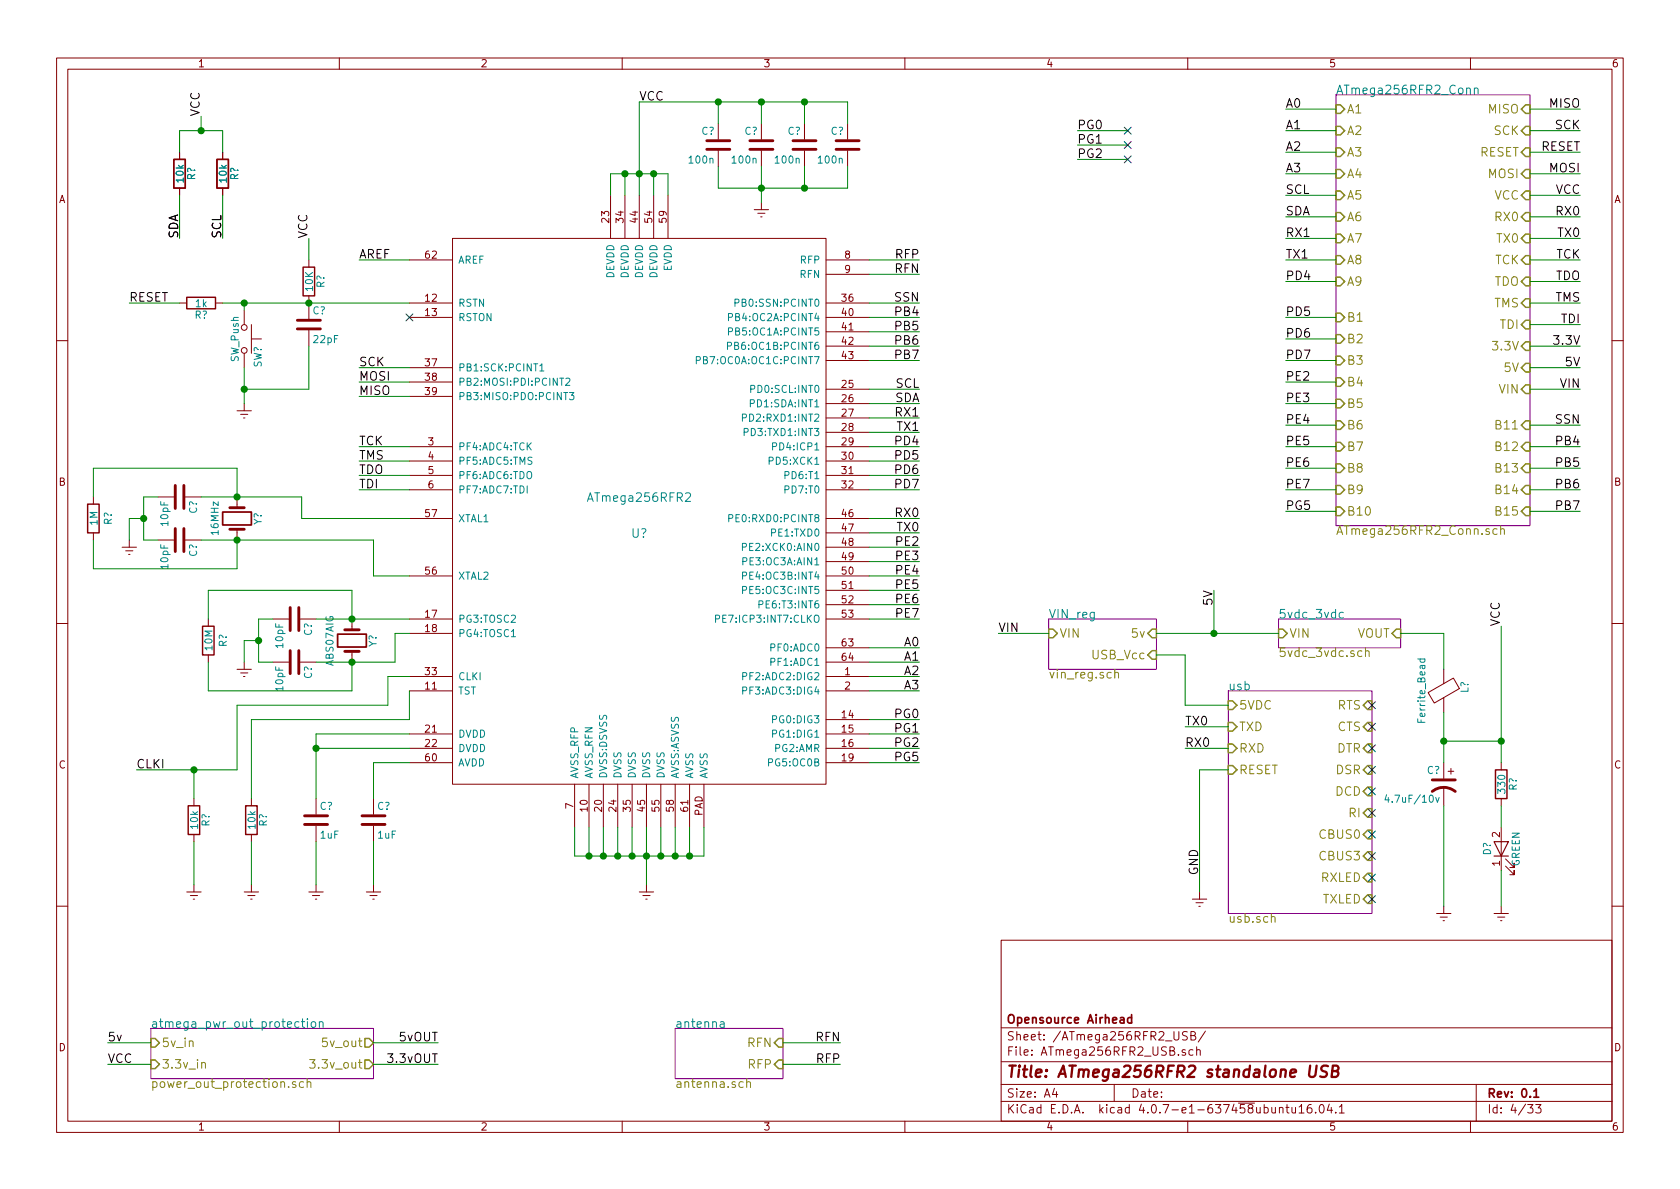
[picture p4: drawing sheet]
EESchema Schematic File Version 2
LIBS:airhead_ecu-rescue
LIBS:power
LIBS:device
LIBS:transistors
LIBS:conn
LIBS:linear
LIBS:regul
LIBS:74xx
LIBS:cmos4000
LIBS:adc-dac
LIBS:memory
LIBS:xilinx
LIBS:microcontrollers
LIBS:dsp
LIBS:microchip
LIBS:analog_switches
LIBS:motorola
LIBS:texas
LIBS:intel
LIBS:audio
LIBS:interface
LIBS:digital-audio
LIBS:philips
LIBS:display
LIBS:cypress
LIBS:siliconi
LIBS:opto
LIBS:atmel
LIBS:contrib
LIBS:valves
LIBS:L9484
LIBS:VB525SP-E
LIBS:LMZ21701
LIBS:Mini50p12
LIBS:SI8610BC-B-IS
LIBS:MAX6575LZUT+T
LIBS:SI8380P-IU
LIBS:Rect10si
LIBS:AEDR-8710-102
LIBS:MPXA4250AC6U
LIBS:MPXA6115AC6U
LIBS:CC2540T
LIBS:icsp
LIBS:MCP2561
LIBS:switches
LIBS:tom_kicad
LIBS:2450bm14e0003
LIBS:ftdi
LIBS:LMZ20502
LIBS:MIC45205
LIBS:usbulc6-2m6
LIBS:ESD7004
LIBS:VNQ5027AKTR-E
LIBS:BSC072N03LD-G
LIBS:SI8620BC-B-IS
LIBS:LMV822IQ2T
LIBS:NTB0101AGWH
LIBS:TLC6C598PWR
LIBS:10si_rect
LIBS:Mini50p16
LIBS:LM2903Q2T
LIBS:airhead_ecu-cache
EELAYER 25 0
EELAYER END
$Descr A4 11693 8268
encoding utf-8
Sheet 4 33
Title "ATmega256RFR2 standalone USB"
Date ""
Rev "0.1"
Comp "Opensource Airhead"
Comment1 ""
Comment2 ""
Comment3 ""
Comment4 ""
$EndDescr
$Comp
L R R?
U 1 1
P 1250 1200
F 0 "R?" V 1330 1200 50  0000 C CNN
F 1 "10k" V 1250 1200 50  0000 C CNN
F 2 "" V 1180 1200 30  0000 C CNN
F 3 "" H 1250 1200 30  0000 C CNN
	1    1250 1200
	1    0    0    -1  
$EndComp
$Comp
L R R?
U 1 1
P 1550 1200
F 0 "R?" V 1630 1200 50  0000 C CNN
F 1 "10k" V 1550 1200 50  0000 C CNN
F 2 "" V 1480 1200 30  0000 C CNN
F 3 "" H 1550 1200 30  0000 C CNN
	1    1550 1200
	1    0    0    -1  
$EndComp
Text Label 1250 1650 1    60   ~ 0
SDA
Text Label 1550 1650 1    60   ~ 0
SCL
$Comp
L R R?
U 1 1
P 1250 1200
F 0 "R?" V 1330 1200 50  0000 C CNN
F 1 "10k" V 1250 1200 50  0000 C CNN
F 2 "" V 1180 1200 30  0000 C CNN
F 3 "" H 1250 1200 30  0000 C CNN
	1    1250 1200
	1    0    0    -1  
$EndComp
$Comp
L R R?
U 1 1
P 1550 1200
F 0 "R?" V 1630 1200 50  0000 C CNN
F 1 "10k" V 1550 1200 50  0000 C CNN
F 2 "" V 1480 1200 30  0000 C CNN
F 3 "" H 1550 1200 30  0000 C CNN
	1    1550 1200
	1    0    0    -1  
$EndComp
Text Label 1250 1650 1    60   ~ 0
SDA
Text Label 1550 1650 1    60   ~ 0
SCL
$Comp
L ATmega256RFR2 U?
U 1 1
P 4450 3550
F 0 "U?" H 4450 3400 60  0000 C CNN
F 1 "ATmega256RFR2" H 4450 3650 60  0000 C CNN
F 2 "" H 4450 3550 60  0000 C CNN
F 3 "" H 4450 3550 60  0000 C CNN
	1    4450 3550
	1    0    0    -1  
$EndComp
$Comp
L C C?
U 1 1
P 5600 1000
F 0 "C?" H 5625 1100 50  0000 L CNN
F 1 "100n" H 5625 900 50  0000 L CNN
F 2 "" H 5638 850 50  0001 C CNN
F 3 "" H 5600 1000 50  0001 C CNN
	1    5600 1000
	-1   0    0    -1  
$EndComp
$Comp
L C C?
U 1 1
P 5300 1000
F 0 "C?" H 5325 1100 50  0000 L CNN
F 1 "100n" H 5325 900 50  0000 L CNN
F 2 "" H 5338 850 50  0001 C CNN
F 3 "" H 5300 1000 50  0001 C CNN
	1    5300 1000
	-1   0    0    -1  
$EndComp
$Comp
L C C?
U 1 1
P 5000 1000
F 0 "C?" H 5025 1100 50  0000 L CNN
F 1 "100n" H 5025 900 50  0000 L CNN
F 2 "" H 5038 850 50  0001 C CNN
F 3 "" H 5000 1000 50  0001 C CNN
	1    5000 1000
	-1   0    0    -1  
$EndComp
$Comp
L C C?
U 1 1
P 5900 1000
F 0 "C?" H 5925 1100 50  0000 L CNN
F 1 "100n" H 5925 900 50  0000 L CNN
F 2 "" H 5938 850 50  0001 C CNN
F 3 "" H 5900 1000 50  0001 C CNN
	1    5900 1000
	-1   0    0    -1  
$EndComp
$Comp
L Earth #PWR?
U 1 1
P 5300 1400
F 0 "#PWR?" H 5300 1150 50  0001 C CNN
F 1 "Earth" H 5300 1250 50  0001 C CNN
F 2 "" H 5300 1400 50  0001 C CNN
F 3 "" H 5300 1400 50  0001 C CNN
	1    5300 1400
	1    0    0    -1  
$EndComp
$Comp
L Earth #PWR?
U 1 1
P 4500 6150
F 0 "#PWR?" H 4500 5900 50  0001 C CNN
F 1 "Earth" H 4500 6000 50  0001 C CNN
F 2 "" H 4500 6150 50  0001 C CNN
F 3 "" H 4500 6150 50  0001 C CNN
	1    4500 6150
	1    0    0    -1  
$EndComp
$Comp
L Crystal Y?
U 1 1
P 1650 3600
F 0 "Y?" H 1650 3750 50  0000 C CNN
F 1 "16MHz" H 1650 3450 50  0000 C CNN
F 2 "" H 1650 3600 60  0000 C CNN
F 3 "" H 1650 3600 60  0000 C CNN
	1    1650 3600
	0    1    1    0   
$EndComp
$Comp
L C C?
U 1 1
P 1250 3450
F 0 "C?" H 1275 3550 50  0000 L CNN
F 1 "10pF" H 1275 3350 50  0000 L CNN
F 2 "" H 1288 3300 30  0000 C CNN
F 3 "" H 1250 3450 60  0000 C CNN
	1    1250 3450
	0    1    1    0   
$EndComp
$Comp
L C C?
U 1 1
P 1250 3750
F 0 "C?" H 1275 3850 50  0000 L CNN
F 1 "10pF" H 1275 3650 50  0000 L CNN
F 2 "" H 1288 3600 30  0000 C CNN
F 3 "" H 1250 3750 60  0000 C CNN
	1    1250 3750
	0    1    1    0   
$EndComp
$Comp
L R R?
U 1 1
P 650 3600
F 0 "R?" V 750 3600 50  0000 C CNN
F 1 "1M" V 650 3600 50  0000 C CNN
F 2 "" V 580 3600 30  0000 C CNN
F 3 "" H 650 3600 30  0000 C CNN
	1    650  3600
	1    0    0    -1  
$EndComp
$Comp
L Earth #PWR?
U 1 1
P 900 3750
F 0 "#PWR?" H 900 3500 50  0001 C CNN
F 1 "Earth" H 900 3600 50  0001 C CNN
F 2 "" H 900 3750 50  0001 C CNN
F 3 "" H 900 3750 50  0001 C CNN
	1    900  3750
	1    0    0    -1  
$EndComp
$Comp
L C C?
U 1 1
P 2600 5700
F 0 "C?" H 2625 5800 50  0000 L CNN
F 1 "1uF" H 2625 5600 50  0000 L CNN
F 2 "" H 2638 5550 50  0001 C CNN
F 3 "" H 2600 5700 50  0001 C CNN
	1    2600 5700
	1    0    0    -1  
$EndComp
$Comp
L C C?
U 1 1
P 2200 5700
F 0 "C?" H 2225 5800 50  0000 L CNN
F 1 "1uF" H 2225 5600 50  0000 L CNN
F 2 "" H 2238 5550 50  0001 C CNN
F 3 "" H 2200 5700 50  0001 C CNN
	1    2200 5700
	1    0    0    -1  
$EndComp
$Comp
L Earth #PWR?
U 1 1
P 2600 6150
F 0 "#PWR?" H 2600 5900 50  0001 C CNN
F 1 "Earth" H 2600 6000 50  0001 C CNN
F 2 "" H 2600 6150 50  0001 C CNN
F 3 "" H 2600 6150 50  0001 C CNN
	1    2600 6150
	1    0    0    -1  
$EndComp
$Comp
L Earth #PWR?
U 1 1
P 2200 6150
F 0 "#PWR?" H 2200 5900 50  0001 C CNN
F 1 "Earth" H 2200 6000 50  0001 C CNN
F 2 "" H 2200 6150 50  0001 C CNN
F 3 "" H 2200 6150 50  0001 C CNN
	1    2200 6150
	1    0    0    -1  
$EndComp
$Comp
L R R?
U 1 1
P 1750 5700
F 0 "R?" V 1830 5700 50  0000 C CNN
F 1 "10k" V 1750 5700 50  0000 C CNN
F 2 "" V 1680 5700 50  0001 C CNN
F 3 "" H 1750 5700 50  0001 C CNN
	1    1750 5700
	1    0    0    -1  
$EndComp
$Comp
L R R?
U 1 1
P 1350 5700
F 0 "R?" V 1430 5700 50  0000 C CNN
F 1 "10k" V 1350 5700 50  0000 C CNN
F 2 "" V 1280 5700 50  0001 C CNN
F 3 "" H 1350 5700 50  0001 C CNN
	1    1350 5700
	1    0    0    -1  
$EndComp
$Comp
L Earth #PWR?
U 1 1
P 1750 6150
F 0 "#PWR?" H 1750 5900 50  0001 C CNN
F 1 "Earth" H 1750 6000 50  0001 C CNN
F 2 "" H 1750 6150 50  0001 C CNN
F 3 "" H 1750 6150 50  0001 C CNN
	1    1750 6150
	1    0    0    -1  
$EndComp
$Comp
L Earth #PWR?
U 1 1
P 1350 6150
F 0 "#PWR?" H 1350 5900 50  0001 C CNN
F 1 "Earth" H 1350 6000 50  0001 C CNN
F 2 "" H 1350 6150 50  0001 C CNN
F 3 "" H 1350 6150 50  0001 C CNN
	1    1350 6150
	1    0    0    -1  
$EndComp
Text Label 950  5350 0    60   ~ 0
CLKI
$Comp
L Crystal Y?
U 1 1
P 2450 4450
F 0 "Y?" H 2450 4600 50  0000 C CNN
F 1 "ABS07AIG" H 2450 4300 50  0000 C CNN
F 2 "" H 2450 4450 60  0000 C CNN
F 3 "" H 2450 4450 60  0000 C CNN
	1    2450 4450
	0    1    1    0   
$EndComp
$Comp
L C C?
U 1 1
P 2050 4300
F 0 "C?" H 2075 4400 50  0000 L CNN
F 1 "10pF" H 2075 4200 50  0000 L CNN
F 2 "" H 2088 4150 30  0000 C CNN
F 3 "" H 2050 4300 60  0000 C CNN
	1    2050 4300
	0    1    1    0   
$EndComp
$Comp
L C C?
U 1 1
P 2050 4600
F 0 "C?" H 2075 4700 50  0000 L CNN
F 1 "10pF" H 2075 4500 50  0000 L CNN
F 2 "" H 2088 4450 30  0000 C CNN
F 3 "" H 2050 4600 60  0000 C CNN
	1    2050 4600
	0    1    1    0   
$EndComp
$Comp
L R R?
U 1 1
P 1450 4450
F 0 "R?" V 1550 4450 50  0000 C CNN
F 1 "10M" V 1450 4450 50  0000 C CNN
F 2 "" V 1380 4450 30  0000 C CNN
F 3 "" H 1450 4450 30  0000 C CNN
	1    1450 4450
	1    0    0    -1  
$EndComp
$Comp
L Earth #PWR?
U 1 1
P 1700 4600
F 0 "#PWR?" H 1700 4350 50  0001 C CNN
F 1 "Earth" H 1700 4450 50  0001 C CNN
F 2 "" H 1700 4600 50  0001 C CNN
F 3 "" H 1700 4600 50  0001 C CNN
	1    1700 4600
	1    0    0    -1  
$EndComp
Text Label 5850 7250 2    60   ~ 0
RFN
Text Label 5850 7400 2    60   ~ 0
RFP
Text Label 6400 1800 2    60   ~ 0
RFP
Text Label 6400 1900 2    60   ~ 0
RFN
Text Label 2500 2750 0    60   ~ 0
MISO
Text Label 2500 2650 0    60   ~ 0
MOSI
Text Label 2500 2550 0    60   ~ 0
SCK
Text Label 2500 3100 0    60   ~ 0
TCK
Text Label 2500 3200 0    60   ~ 0
TMS
Text Label 2500 3300 0    60   ~ 0
TDO
Text Label 2500 3400 0    60   ~ 0
TDI
$Sheet
S 8550 4800 1000 1550
U 5970A441
F0 "usb" 60
F1 "usb.sch" 60
F2 "5VDC" I L 8550 4900 60 
F3 "TXD" I L 8550 5050 60 
F4 "RXD" I L 8550 5200 60 
F5 "RTS" I R 9550 4900 60 
F6 "CTS" I R 9550 5050 60 
F7 "DTR" I R 9550 5200 60 
F8 "DSR" I R 9550 5350 60 
F9 "DCD" I R 9550 5500 60 
F10 "RI" I R 9550 5650 60 
F11 "CBUS0" I R 9550 5800 60 
F12 "CBUS3" I R 9550 5950 60 
F13 "RXLED" I R 9550 6100 60 
F14 "TXLED" I R 9550 6250 60 
F15 "RESET" I L 8550 5350 60 
$EndSheet
NoConn ~ 9550 4900
NoConn ~ 9550 5050
NoConn ~ 9550 5200
NoConn ~ 9550 5350
NoConn ~ 9550 5500
NoConn ~ 9550 5650
NoConn ~ 9550 5800
NoConn ~ 9550 5950
NoConn ~ 9550 6100
NoConn ~ 9550 6250
$Sheet
S 8900 4300 850  200 
U 597189AE
F0 "5vdc_3vdc" 60
F1 "5vdc_3vdc.sch" 60
F2 "VIN" I L 8900 4400 60 
F3 "VOUT" I R 9750 4400 60 
$EndSheet
Text Label 6400 3600 2    60   ~ 0
RX0
Text Label 6400 3700 2    60   ~ 0
TX0
Text Label 8250 5050 0    60   ~ 0
TX0
Text Label 8250 5200 0    60   ~ 0
RX0
Text Label 4450 700  0    60   ~ 0
VCC
Text Label 900  2100 0    60   ~ 0
RESET
$Comp
L R R?
U 1 1
P 2150 1950
F 0 "R?" V 2230 1950 50  0000 C CNN
F 1 "10K" V 2150 1950 50  0000 C CNN
F 2 "" V 2080 1950 50  0001 C CNN
F 3 "" H 2150 1950 50  0001 C CNN
	1    2150 1950
	1    0    0    -1  
$EndComp
Text Label 2150 1650 1    60   ~ 0
VCC
$Comp
L Ferrite_Bead L?
U 1 1
P 10050 4800
F 0 "L?" V 9900 4825 50  0000 C CNN
F 1 "Ferrite_Bead" V 10200 4800 50  0000 C CNN
F 2 "" V 9980 4800 50  0001 C CNN
F 3 "" H 10050 4800 50  0001 C CNN
	1    10050 4800
	-1   0    0    -1  
$EndComp
$Comp
L CP1 C?
U 1 1
P 10050 5450
F 0 "C?" H 10075 5550 50  0000 L CNN
F 1 "4.7uF/10v" H 10075 5350 50  0000 L CNN
F 2 "" H 10050 5450 50  0001 C CNN
F 3 "" H 10050 5450 50  0001 C CNN
	1    10050 5450
	-1   0    0    -1  
$EndComp
$Comp
L Earth #PWR?
U 1 1
P 10050 6300
F 0 "#PWR?" H 10050 6050 50  0001 C CNN
F 1 "Earth" H 10050 6150 50  0001 C CNN
F 2 "" H 10050 6300 50  0001 C CNN
F 3 "" H 10050 6300 50  0001 C CNN
	1    10050 6300
	-1   0    0    -1  
$EndComp
$Comp
L R R?
U 1 1
P 10450 5450
F 0 "R?" V 10530 5450 50  0000 C CNN
F 1 "330" V 10450 5450 50  0000 C CNN
F 2 "" V 10380 5450 50  0001 C CNN
F 3 "" H 10450 5450 50  0001 C CNN
	1    10450 5450
	1    0    0    -1  
$EndComp
$Comp
L LED-RESCUE-airhead_ecu D?
U 1 1
P 10450 5900
AR Path="/59727E25" Ref="D?"  Part="1" 
AR Path="/597003E2/59727E25" Ref="D?"  Part="1" 
F 0 "D?" H 10450 6000 50  0000 C CNN
F 1 "GREEN" H 10450 5800 50  0000 C CNN
F 2 "" H 10450 5900 50  0001 C CNN
F 3 "" H 10450 5900 50  0001 C CNN
	1    10450 5900
	0    -1   -1   0   
$EndComp
$Comp
L Earth #PWR?
U 1 1
P 10450 6300
F 0 "#PWR?" H 10450 6050 50  0001 C CNN
F 1 "Earth" H 10450 6150 50  0001 C CNN
F 2 "" H 10450 6300 50  0001 C CNN
F 3 "" H 10450 6300 50  0001 C CNN
	1    10450 6300
	1    0    0    -1  
$EndComp
$Comp
L SW_Push SW?
U 1 1
P 1700 2350
F 0 "SW?" H 1750 2450 50  0000 L CNN
F 1 "SW_Push" H 1700 2290 50  0000 C CNN
F 2 "" H 1700 2550 50  0001 C CNN
F 3 "" H 1700 2550 50  0001 C CNN
	1    1700 2350
	0    1    1    0   
$EndComp
$Comp
L Earth #PWR?
U 1 1
P 1700 2800
F 0 "#PWR?" H 1700 2550 50  0001 C CNN
F 1 "Earth" H 1700 2650 50  0001 C CNN
F 2 "" H 1700 2800 50  0001 C CNN
F 3 "" H 1700 2800 50  0001 C CNN
	1    1700 2800
	1    0    0    -1  
$EndComp
NoConn ~ 2850 2200
Text Label 2500 1800 0    60   ~ 0
AREF
Text Label 6400 2100 2    60   ~ 0
SSN
Text Label 6400 2200 2    60   ~ 0
PB4
Text Label 6400 2300 2    60   ~ 0
PB5
Text Label 6400 2400 2    60   ~ 0
PB6
Text Label 6400 2500 2    60   ~ 0
PB7
Text Label 6400 2700 2    60   ~ 0
SCL
Text Label 6400 2800 2    60   ~ 0
SDA
Text Label 6400 2900 2    60   ~ 0
RX1
Text Label 6400 3000 2    60   ~ 0
TX1
Text Label 6400 3100 2    60   ~ 0
PD4
Text Label 6400 3200 2    60   ~ 0
PD5
Text Label 6400 3300 2    60   ~ 0
PD6
Text Label 6400 3400 2    60   ~ 0
PD7
Text Label 6400 3800 2    60   ~ 0
PE2
Text Label 6400 3900 2    60   ~ 0
PE3
Text Label 6400 4000 2    60   ~ 0
PE4
Text Label 6400 4100 2    60   ~ 0
PE5
Text Label 6400 4200 2    60   ~ 0
PE6
Text Label 6400 4300 2    60   ~ 0
PE7
Text Label 6400 4500 2    60   ~ 0
A0
Text Label 6400 4600 2    60   ~ 0
A1
Text Label 6400 4700 2    60   ~ 0
A2
Text Label 6400 4800 2    60   ~ 0
A3
Text Label 6400 5000 2    60   ~ 0
PG0
Text Label 6400 5100 2    60   ~ 0
PG1
Text Label 6400 5200 2    60   ~ 0
PG2
Text Label 6400 5300 2    60   ~ 0
PG5
$Comp
L C C?
U 1 1
P 2150 2250
F 0 "C?" H 2175 2350 50  0000 L CNN
F 1 "22pF" H 2175 2150 50  0000 L CNN
F 2 "" H 2188 2100 50  0001 C CNN
F 3 "" H 2150 2250 50  0001 C CNN
	1    2150 2250
	1    0    0    -1  
$EndComp
Text Label 10450 4350 1    60   ~ 0
VCC
$Sheet
S 1050 7150 1550 350 
U 598160FB
F0 "atmega_pwr_out_protection" 60
F1 "power_out_protection.sch" 60
F2 "5v_in" I L 1050 7250 60 
F3 "5v_out" O R 2600 7250 60 
F4 "3.3v_in" I L 1050 7400 60 
F5 "3.3v_out" O R 2600 7400 60 
$EndSheet
Text Label 750  7400 0    60   ~ 0
VCC
Text Label 750  7250 0    60   ~ 0
5v
Text Label 3050 7250 2    60   ~ 0
5vOUT
Text Label 3050 7400 2    60   ~ 0
3.3vOUT
$Sheet
S 4700 7150 750  350 
U 598181D1
F0 "antenna" 60
F1 "antenna.sch" 60
F2 "RFN" I R 5450 7250 60 
F3 "RFP" I R 5450 7400 60 
$EndSheet
$Comp
L Earth #PWR?
U 1 1
P 8350 6200
F 0 "#PWR?" H 8350 5950 50  0001 C CNN
F 1 "Earth" H 8350 6050 50  0001 C CNN
F 2 "" H 8350 6200 50  0001 C CNN
F 3 "" H 8350 6200 50  0001 C CNN
	1    8350 6200
	1    0    0    -1  
$EndComp
Text Label 8350 5900 3    60   ~ 0
GND
Wire Wire Line
	1250 1650 1250 1350
Wire Wire Line
	1550 1650 1550 1350
Wire Wire Line
	1250 1050 1250 900 
Wire Wire Line
	1250 900  1550 900 
Wire Wire Line
	1550 900  1550 1050
Wire Wire Line
	1400 900  1400 800 
Connection ~ 1400 900 
Wire Wire Line
	5900 1300 5900 1150
Wire Wire Line
	5000 1300 5900 1300
Wire Wire Line
	5000 1300 5000 1150
Wire Wire Line
	5600 1150 5600 1300
Connection ~ 5600 1300
Wire Wire Line
	5300 1150 5300 1400
Connection ~ 5300 1300
Wire Wire Line
	5900 700  5900 850 
Wire Wire Line
	4450 700  5900 700 
Wire Wire Line
	5000 700  5000 850 
Wire Wire Line
	5300 700  5300 850 
Connection ~ 5300 700 
Wire Wire Line
	5600 850  5600 700 
Connection ~ 5600 700 
Wire Wire Line
	4450 700  4450 1350
Connection ~ 5000 700 
Wire Wire Line
	4250 1200 4650 1200
Wire Wire Line
	4650 1200 4650 1350
Connection ~ 4450 1200
Wire Wire Line
	4250 1200 4250 1350
Wire Wire Line
	4550 1200 4550 1350
Connection ~ 4550 1200
Wire Wire Line
	4350 1200 4350 1350
Connection ~ 4350 1200
Wire Wire Line
	4500 5750 4500 6150
Wire Wire Line
	4300 5950 4300 5750
Wire Wire Line
	4000 5950 4900 5950
Connection ~ 4400 5950
Wire Wire Line
	4600 5950 4600 5750
Connection ~ 4500 5950
Wire Wire Line
	4200 5750 4200 5950
Connection ~ 4300 5950
Wire Wire Line
	4100 5750 4100 5950
Connection ~ 4200 5950
Wire Wire Line
	4000 5750 4000 5950
Connection ~ 4100 5950
Wire Wire Line
	4700 5950 4700 5750
Connection ~ 4600 5950
Wire Wire Line
	4800 5950 4800 5750
Connection ~ 4700 5950
Wire Wire Line
	4900 5950 4900 5750
Connection ~ 4800 5950
Wire Wire Line
	4400 5750 4400 5950
Connection ~ 1650 3450
Connection ~ 1650 3750
Wire Wire Line
	650  3450 650  3250
Wire Wire Line
	650  3250 1650 3250
Wire Wire Line
	1650 3250 1650 3450
Wire Wire Line
	650  3750 650  3950
Wire Wire Line
	650  3950 1650 3950
Wire Wire Line
	1650 3950 1650 3750
Wire Wire Line
	1100 3450 1000 3450
Wire Wire Line
	1000 3450 1000 3750
Wire Wire Line
	1000 3750 1100 3750
Wire Wire Line
	900  3600 1000 3600
Connection ~ 1000 3600
Wire Wire Line
	900  3600 900  3750
Wire Wire Line
	2850 5300 2600 5300
Wire Wire Line
	2600 5300 2600 5550
Wire Wire Line
	2600 5850 2600 6150
Wire Wire Line
	2850 5200 2200 5200
Wire Wire Line
	2200 5100 2200 5550
Wire Wire Line
	2850 5100 2200 5100
Connection ~ 2200 5200
Wire Wire Line
	2200 5850 2200 6150
Wire Wire Line
	2850 4800 2850 5000
Wire Wire Line
	2850 5000 1750 5000
Wire Wire Line
	1750 5000 1750 5550
Wire Wire Line
	1750 5850 1750 6150
Wire Wire Line
	2850 4700 2700 4700
Wire Wire Line
	2700 4700 2700 4900
Wire Wire Line
	2700 4900 1650 4900
Wire Wire Line
	1650 4900 1650 5350
Wire Wire Line
	1650 5350 950  5350
Wire Wire Line
	1350 5350 1350 5550
Wire Wire Line
	1350 5850 1350 6150
Connection ~ 1350 5350
Connection ~ 2450 4300
Connection ~ 2450 4600
Wire Wire Line
	1450 4300 1450 4100
Wire Wire Line
	1450 4100 2450 4100
Wire Wire Line
	2450 4100 2450 4300
Wire Wire Line
	1450 4600 1450 4800
Wire Wire Line
	1450 4800 2450 4800
Wire Wire Line
	2450 4800 2450 4600
Wire Wire Line
	1900 4300 1800 4300
Wire Wire Line
	1800 4300 1800 4600
Wire Wire Line
	1800 4600 1900 4600
Wire Wire Line
	1700 4450 1800 4450
Connection ~ 1800 4450
Wire Wire Line
	1700 4450 1700 4600
Wire Wire Line
	2200 4300 2850 4300
Wire Wire Line
	2200 4600 2750 4600
Wire Wire Line
	2750 4600 2750 4400
Wire Wire Line
	2750 4400 2850 4400
Wire Wire Line
	1400 3750 2600 3750
Wire Wire Line
	2600 3750 2600 4000
Wire Wire Line
	2600 4000 2850 4000
Wire Wire Line
	5850 7400 5450 7400
Wire Wire Line
	5850 7250 5450 7250
Wire Wire Line
	6050 1800 6400 1800
Wire Wire Line
	6050 1900 6400 1900
Wire Wire Line
	2500 2750 2850 2750
Wire Wire Line
	2500 2650 2850 2650
Wire Wire Line
	2500 2550 2850 2550
Wire Wire Line
	1400 3450 2100 3450
Wire Wire Line
	2100 3450 2100 3600
Wire Wire Line
	2100 3600 2850 3600
Wire Wire Line
	2500 3400 2850 3400
Wire Wire Line
	2500 3300 2850 3300
Wire Wire Line
	2500 3200 2850 3200
Wire Wire Line
	2500 3100 2850 3100
Wire Wire Line
	6400 3600 6050 3600
Wire Wire Line
	6400 3700 6050 3700
Wire Wire Line
	8250 5050 8550 5050
Wire Wire Line
	8250 5200 8550 5200
Connection ~ 2150 2100
Wire Wire Line
	2150 1650 2150 1800
Wire Wire Line
	10050 4400 10050 4650
Wire Wire Line
	10050 4950 10050 5300
Wire Wire Line
	10050 5600 10050 6300
Connection ~ 10050 5150
Wire Wire Line
	8550 4900 8250 4900
Wire Wire Line
	10050 4400 9750 4400
Wire Wire Line
	10450 4350 10450 5300
Connection ~ 10450 5150
Wire Wire Line
	10450 5600 10450 5750
Wire Wire Line
	10450 6050 10450 6300
Wire Wire Line
	1700 2150 1700 2100
Connection ~ 1700 2100
Wire Wire Line
	1700 2550 1700 2800
Wire Wire Line
	2500 1800 2850 1800
Wire Wire Line
	6050 2100 6400 2100
Wire Wire Line
	6050 2200 6400 2200
Wire Wire Line
	6400 2300 6050 2300
Wire Wire Line
	6050 2400 6400 2400
Wire Wire Line
	6400 2500 6050 2500
Wire Wire Line
	6050 2700 6400 2700
Wire Wire Line
	6400 2800 6050 2800
Wire Wire Line
	6050 2900 6400 2900
Wire Wire Line
	6050 3000 6400 3000
Wire Wire Line
	6400 3100 6050 3100
Wire Wire Line
	6050 3200 6400 3200
Wire Wire Line
	6400 3300 6050 3300
Wire Wire Line
	6050 3400 6400 3400
Wire Wire Line
	6400 3800 6050 3800
Wire Wire Line
	6050 3900 6400 3900
Wire Wire Line
	6400 4000 6050 4000
Wire Wire Line
	6050 4100 6400 4100
Wire Wire Line
	6400 4200 6050 4200
Wire Wire Line
	6050 4300 6400 4300
Wire Wire Line
	6400 4500 6050 4500
Wire Wire Line
	6050 4600 6400 4600
Wire Wire Line
	6400 4700 6050 4700
Wire Wire Line
	6050 4800 6400 4800
Wire Wire Line
	6400 5000 6050 5000
Wire Wire Line
	6050 5100 6400 5100
Wire Wire Line
	6400 5200 6050 5200
Wire Wire Line
	6050 5300 6400 5300
Wire Wire Line
	2150 2400 2150 2700
Wire Wire Line
	2150 2700 1700 2700
Connection ~ 1700 2700
Wire Wire Line
	10050 5150 10450 5150
Wire Wire Line
	750  7250 1050 7250
Wire Wire Line
	750  7400 1050 7400
Wire Wire Line
	2600 7250 3050 7250
Wire Wire Line
	3050 7400 2600 7400
Wire Wire Line
	8350 5350 8350 6200
$Sheet
S 9300 650  1350 3000
U 598B128D
F0 "ATmega256RFR2_Conn" 60
F1 "ATmega256RFR2_Conn.sch" 60
F2 "B1" I L 9300 2200 60 
F3 "B2" I L 9300 2350 60 
F4 "B3" I L 9300 2500 60 
F5 "B4" I L 9300 2650 60 
F6 "B5" I L 9300 2800 60 
F7 "B6" I L 9300 2950 60 
F8 "B7" I L 9300 3100 60 
F9 "B8" I L 9300 3250 60 
F10 "B9" I L 9300 3400 60 
F11 "B10" I L 9300 3550 60 
F12 "B11" I R 10650 2950 60 
F13 "B12" I R 10650 3100 60 
F14 "B13" I R 10650 3250 60 
F15 "B14" I R 10650 3400 60 
F16 "B15" I R 10650 3550 60 
F17 "A1" I L 9300 750 60 
F18 "A2" I L 9300 900 60 
F19 "A3" I L 9300 1050 60 
F20 "A4" I L 9300 1200 60 
F21 "A5" I L 9300 1350 60 
F22 "A6" I L 9300 1500 60 
F23 "A7" I L 9300 1650 60 
F24 "A8" I L 9300 1800 60 
F25 "A9" I L 9300 1950 60 
F26 "MISO" I R 10650 750 60 
F27 "SCK" I R 10650 900 60 
F28 "RESET" I R 10650 1050 60 
F29 "MOSI" I R 10650 1200 60 
F30 "VCC" I R 10650 1350 60 
F31 "RX0" I R 10650 1500 60 
F32 "TX0" I R 10650 1650 60 
F33 "TCK" I R 10650 1800 60 
F34 "TDO" I R 10650 1950 60 
F35 "TMS" I R 10650 2100 60 
F36 "TDI" I R 10650 2250 60 
F37 "3.3V" I R 10650 2400 60 
F38 "5V" I R 10650 2550 60 
F39 "VIN" I R 10650 2700 60 
$EndSheet
Wire Wire Line
	8550 5350 8350 5350
Text Label 11000 1800 2    60   ~ 0
TCK
Text Label 11000 2100 2    60   ~ 0
TMS
Text Label 11000 1950 2    60   ~ 0
TDO
Text Label 11000 2250 2    60   ~ 0
TDI
Wire Wire Line
	11000 2250 10650 2250
Wire Wire Line
	11000 1950 10650 1950
Wire Wire Line
	11000 2100 10650 2100
Wire Wire Line
	11000 1800 10650 1800
Text Label 11000 750  2    60   ~ 0
MISO
Text Label 11000 1200 2    60   ~ 0
MOSI
Text Label 11000 900  2    60   ~ 0
SCK
Wire Wire Line
	11000 750  10650 750 
Wire Wire Line
	11000 1200 10650 1200
Wire Wire Line
	11000 900  10650 900 
Text Label 11000 1050 2    60   ~ 0
RESET
Wire Wire Line
	11000 1050 10650 1050
Text Label 11000 1350 2    60   ~ 0
VCC
Wire Wire Line
	11000 1350 10650 1350
Text Label 11000 1500 2    60   ~ 0
RX0
Wire Wire Line
	11000 1500 10650 1500
Text Label 11000 1650 2    60   ~ 0
TX0
Wire Wire Line
	11000 1650 10650 1650
Text Label 11000 2550 2    60   ~ 0
5V
Text Label 11000 2400 2    60   ~ 0
3.3V
Text Label 11000 2700 2    60   ~ 0
VIN
Wire Wire Line
	11000 2700 10650 2700
Wire Wire Line
	11000 2400 10650 2400
Wire Wire Line
	11000 2550 10650 2550
$Comp
L R R?
U 1 1
P 1400 2100
F 0 "R?" V 1480 2100 50  0000 C CNN
F 1 "1k" V 1400 2100 50  0000 C CNN
F 2 "" V 1330 2100 50  0001 C CNN
F 3 "" H 1400 2100 50  0001 C CNN
	1    1400 2100
	0    1    1    0   
$EndComp
Wire Wire Line
	900  2100 1250 2100
Wire Wire Line
	1550 2100 2850 2100
Text Label 11000 2950 2    60   ~ 0
SSN
Text Label 11000 3100 2    60   ~ 0
PB4
Text Label 11000 3250 2    60   ~ 0
PB5
Text Label 11000 3400 2    60   ~ 0
PB6
Text Label 11000 3550 2    60   ~ 0
PB7
Wire Wire Line
	10650 2950 11000 2950
Wire Wire Line
	10650 3100 11000 3100
Wire Wire Line
	11000 3250 10650 3250
Wire Wire Line
	10650 3400 11000 3400
Wire Wire Line
	11000 3550 10650 3550
Text Label 8950 750  0    60   ~ 0
A0
Text Label 8950 900  0    60   ~ 0
A1
Text Label 8950 1050 0    60   ~ 0
A2
Text Label 8950 1200 0    60   ~ 0
A3
Wire Wire Line
	8950 750  9300 750 
Wire Wire Line
	9300 900  8950 900 
Wire Wire Line
	8950 1050 9300 1050
Wire Wire Line
	9300 1200 8950 1200
Text Label 8950 1350 0    60   ~ 0
SCL
Text Label 8950 1500 0    60   ~ 0
SDA
Text Label 8950 1650 0    60   ~ 0
RX1
Text Label 8950 1800 0    60   ~ 0
TX1
Text Label 8950 1950 0    60   ~ 0
PD4
Text Label 8950 2200 0    60   ~ 0
PD5
Text Label 8950 2350 0    60   ~ 0
PD6
Text Label 8950 2500 0    60   ~ 0
PD7
Wire Wire Line
	9300 1350 8950 1350
Wire Wire Line
	8950 1500 9300 1500
Wire Wire Line
	9300 1650 8950 1650
Wire Wire Line
	9300 1800 8950 1800
Wire Wire Line
	8950 1950 9300 1950
Wire Wire Line
	9300 2200 8950 2200
Wire Wire Line
	8950 2350 9300 2350
Wire Wire Line
	9300 2500 8950 2500
Text Label 8950 2650 0    60   ~ 0
PE2
Text Label 8950 2800 0    60   ~ 0
PE3
Text Label 8950 2950 0    60   ~ 0
PE4
Text Label 8950 3100 0    60   ~ 0
PE5
Text Label 8950 3250 0    60   ~ 0
PE6
Text Label 8950 3400 0    60   ~ 0
PE7
Wire Wire Line
	8950 2650 9300 2650
Wire Wire Line
	9300 2800 8950 2800
Wire Wire Line
	8950 2950 9300 2950
Wire Wire Line
	9300 3100 8950 3100
Wire Wire Line
	8950 3250 9300 3250
Wire Wire Line
	9300 3400 8950 3400
Text Label 7500 900  0    60   ~ 0
PG0
Text Label 7500 1000 0    60   ~ 0
PG1
Text Label 7500 1100 0    60   ~ 0
PG2
Text Label 8950 3550 0    60   ~ 0
PG5
Wire Wire Line
	7500 900  7850 900 
Wire Wire Line
	7850 1000 7500 1000
Wire Wire Line
	7500 1100 7850 1100
Wire Wire Line
	9300 3550 8950 3550
NoConn ~ 7850 900 
NoConn ~ 7850 1000
NoConn ~ 7850 1100
Text Label 1400 800  1    60   ~ 0
VCC
$Sheet
S 7300 4300 750  350 
U 598E110E
F0 "VIN_reg" 60
F1 "vin_reg.sch" 60
F2 "VIN" I L 7300 4400 60 
F3 "USB_Vcc" I R 8050 4550 60 
F4 "5v" I R 8050 4400 60 
$EndSheet
Text Label 6950 4400 0    60   ~ 0
VIN
Wire Wire Line
	6950 4400 7300 4400
Wire Wire Line
	8050 4400 8900 4400
Wire Wire Line
	8050 4550 8250 4550
Wire Wire Line
	8250 4550 8250 4900
Text Label 8450 4100 3    60   ~ 0
5V
Wire Wire Line
	8450 4100 8450 4400
Connection ~ 8450 4400
$EndSCHEMATC
